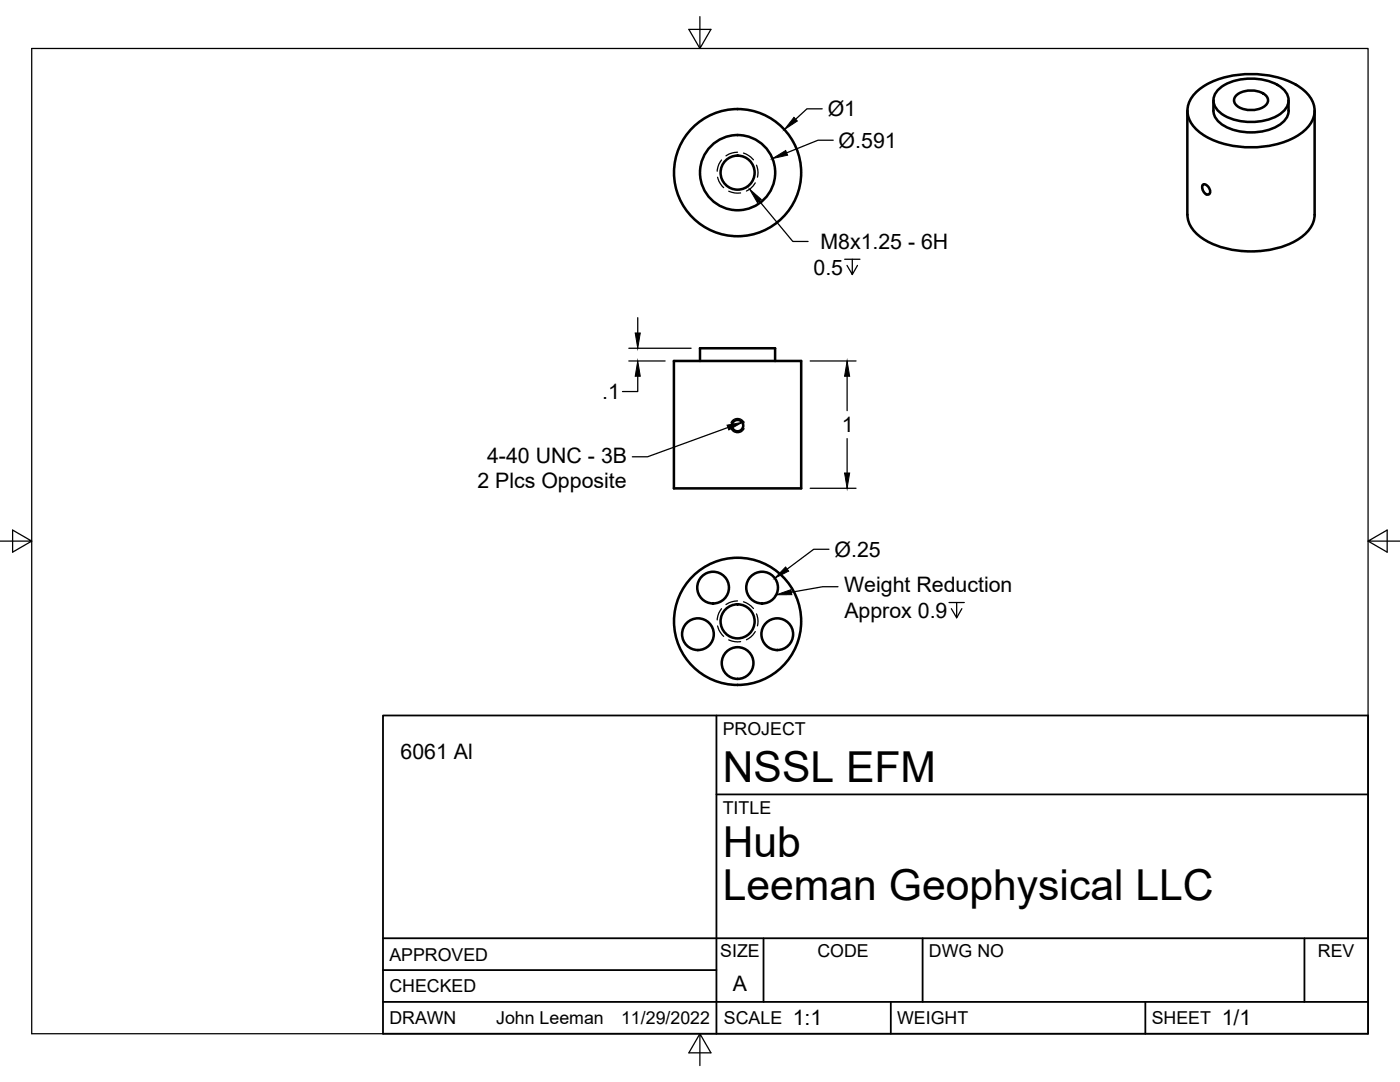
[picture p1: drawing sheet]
<svg xmlns="http://www.w3.org/2000/svg" width="279mm" height="216mm" viewBox="0 0 279 216" stroke-linecap="round" stroke-linejoin="round" font-family="sans-serif">
<!-- layer: Visible -->
<g fill="none" stroke="#000" stroke-width=".51">
<path d="M238.8 18.3a17 17 0 0 1 12.3-3.5 15.5 15.5 0 0 1 9.5 3.5 4.8 4.8 0 0 1 0 7.5 17 17 0 0 1-12.3 3.6 15.5 15.5 0 0 1-9.5-3.6 4.8 4.8 0 0 1 0-7.5zM243 18.1a9.8 9.8 0 0 1 8.2-2.3 7.7 7.7 0 0 1 5.6 2.9 2.92 2.92 0 0 1-1 3.8 11.2 11.2 0 0 1-12.2 0 2.92 2.92 0 0 1-.6-4.4zM246.8 19a5 5 0 0 1 5.8 0 1.41 1.41 0 0 1-.5 2.4 5.1 5.1 0 0 1-5.3-.4 1.3 1.3 0 0 1 0-2zM237 22.1v20.8M240 36.9l.6-.1 .7 .7 .2 .9-.3 .4h-.5l-.5-.5-.3-.8zM242.2 20a4.3 4.3 0 0 0 1.4 4.6 11.2 11.2 0 0 0 12.1 0 3.3 3.3 0 0 0 1.5-2.5M257.2 20v2.1M262.4 22.1v20.8a6 6 0 0 1-3.2 4.8 19.5 19.5 0 0 1-19 0 6 6 0 0 1-3.2-4.8M134.5 72h25.4v25.5h-25.4zM139.7 72v-2.5h15v2.5"/>
<circle cx="147.2" cy="34.4" r="7.5"/>
<circle cx="147.2" cy="34.4" r="3.4"/>
<circle cx="147.2" cy="34.5" r="12.7"/>
<circle cx="147.2" cy="84.9" r="1.14"/>
<circle cx="142.3" cy="117.3" r="3.2"/>
<circle cx="152.1" cy="117.3" r="3.2"/>
<circle cx="139.3" cy="126.5" r="3.2"/>
<circle cx="147.2" cy="124" r="3.4"/>
<circle cx="147.2" cy="124" r="12.7"/>
<circle cx="147.2" cy="132.3" r="3.2"/>
<circle cx="155.1" cy="126.5" r="3.2"/>
</g>
<!-- layer: Hidden -->
<g fill="none" stroke="#000" stroke-width=".25">
<path d="M143.2 35.4l.3 .8 .9 1.2M144 31.9a3.8 3.8 0 0 0-.9 2.3M145.4 38.1l.1 .1a4.3 4.3 0 0 0 2.3 .3M147.2 30.4a4.2 4.2 0 0 0-2.3 .7M148.4 30.5a4.3 4.3 0 0 1 2 1.4M150.7 36.5l-.1 .2a3.8 3.8 0 0 1-1.6 1.4M151 33l.2 .9v1.4M145.9 84.3l.4-.5 .8-.3 .7 .1 .7 .7M145.9 85.5l.4 .5 .7 .3 .9-.2 .6-.6M147.2 119.9a4.2 4.2 0 0 0-2.3 .7M143.2 124.9l.3 .8 .9 1.3M144 121.5a3.8 3.8 0 0 0-.9 2.2"/>
<path d="M145.4 127.7h.1a4.3 4.3 0 0 0 2.3 .3M148.4 120.1a4.3 4.3 0 0 1 2 1.3M150.7 126l-.1 .2a3.8 3.8 0 0 1-1.6 1.5M151 122.5l.2 .9v1.5"/>
</g>
<!-- layer: Border -->
<path d="M6.3 9.7h266.7v196.6h-266.7zM139.7 3.3v6.4l2.2-3.8h-4.4l2.2 3.8M0 108h6.3l-3.8-2.2v4.4l3.8-2.2M273 108l3.8 2.2v-4.4l-3.8 2.2h6.4M139.7 206.3l-2.2 3.8h4.4l-2.2-3.8v6.3" fill="none" stroke="#000" stroke-width=".25"/>
<!-- layer: Titleblock -->
<path d="M76.4 142.8h196.6v63.5h-196.6zM143 158.5h130M143 142.8v63.5M76.4 199.9h196.6M76.4 193.6h66.6M76.4 187.2h196.6M152.4 187.2v12.7M177.8 199.9v6.4M184.1 187.2v12.7M228.6 199.9v6.4M260.3 187.2v12.7" fill="none" stroke="#000" stroke-width=".36"/>
<!-- layer: FD_Dimensions -->
<path d="M164.1 21.7h-3.1l-2.2 2.1M166.3 28h-3.1l-6.2 2.5M125.5 72h7.2M125.5 69.5h12.4M127.3 75.1v3h-3.1M127.3 63.4v3M161.7 72h9.1M169.1 75.1v6.8M161.7 97.4h9.1M169.1 87.5v6.9M165.4 109.6h-3l-5.3 4" fill="none" stroke="#000" stroke-width=".25"/>
<path d="M154.2 31.6l2.6-1.6 .4 1zM158.5 23.4l.6 .8-2.6 1.6zM126.8 66.4h1l-.5 3.1zM127.3 72l.5 3.1h-1zM169.1 72l.5 3.1h-1zM168.6 94.4h1l-.5 3zM156.8 113.1l.6 .9-2.8 1.4z" fill="#000" stroke="#000" stroke-width=".2"/>
<!-- layer: Hole Notes -->
<path d="M151.5 40.1l6.7 8.1h3.1M168.6 51.7h3M170.1 51.7v3.1l-1.1-1.8M171.1 53l-1 1.8M145.3 85.3l-16.1 5.8h-3" fill="none" stroke="#000" stroke-width=".25"/>
<path d="M149.6 37.8l2.3 2-.7 .6zM145.1 84.8l3-.5-2.6 1.5z" fill="#000" stroke="#000" stroke-width=".2"/>
<!-- layer: Leaders -->
<path d="M167.2 117.1h-3l-6.3 1.1M189.4 120.2h3M190.9 120.2v3.1l-1-1.8M192 121.5l-1.1 1.8" fill="none" stroke="#000" stroke-width=".25"/>
<path d="M154.9 118.7l2.9-1 .2 1z" fill="#000" stroke="#000" stroke-width=".2"/>
<g font-size="8.5">
<text x="144.3" y="156">NSSL EFM</text>
<text x="144.3" y="171">Hub</text>
<text x="144.3" y="179.6">Leeman Geophysical LLC</text>
</g>
<g font-size="4.3">
<text x="165.2" y="23.2">Ø1</text>
<text x="167.4" y="29.4">Ø.591</text>
<text x="163.7" y="49.7">M8x1.25 - 6H</text>
<text x="162.3" y="54.8">0.5</text>
<text x="120.2" y="79.7">.1</text>
<text x="168" y="86.3">1</text>
<text x="97.2" y="92.3">4-40 UNC - 3B</text>
<text x="95.3" y="97.4">2 Plcs Opposite</text>
<text x="166.5" y="111.1">Ø.25</text>
<text x="168.5" y="118.2">Weight Reduction</text>
<text x="168.5" y="123.3">Approx 0.9</text>
<text x="79.9" y="151.4">6061 Al</text>
<text x="146.3" y="197.7">A</text>
<text x="158.2" y="204.6">1:1</text>
<text x="243.8" y="204.6">1/1</text>
</g>
<g font-size="3.5">
<text x="144.3" y="146.6">PROJECT</text>
<text x="144.3" y="162.3">TITLE</text>
<text x="77.7" y="191.7">APPROVED</text>
<text x="143.7" y="191">SIZE</text>
<text x="163.1" y="191">CODE</text>
<text x="185.4" y="191">DWG NO</text>
<text x="263" y="191">REV</text>
<text x="77.7" y="198">CHECKED</text>
<text x="77.7" y="204.4">DRAWN</text>
<text x="99" y="204.4">John Leeman</text>
<text x="124" y="204.4">11/29/2022</text>
<text x="144.5" y="204.4">SCALE</text>
<text x="179" y="204.4">WEIGHT</text>
<text x="229.8" y="204.4">SHEET</text>
</g>
</svg>
